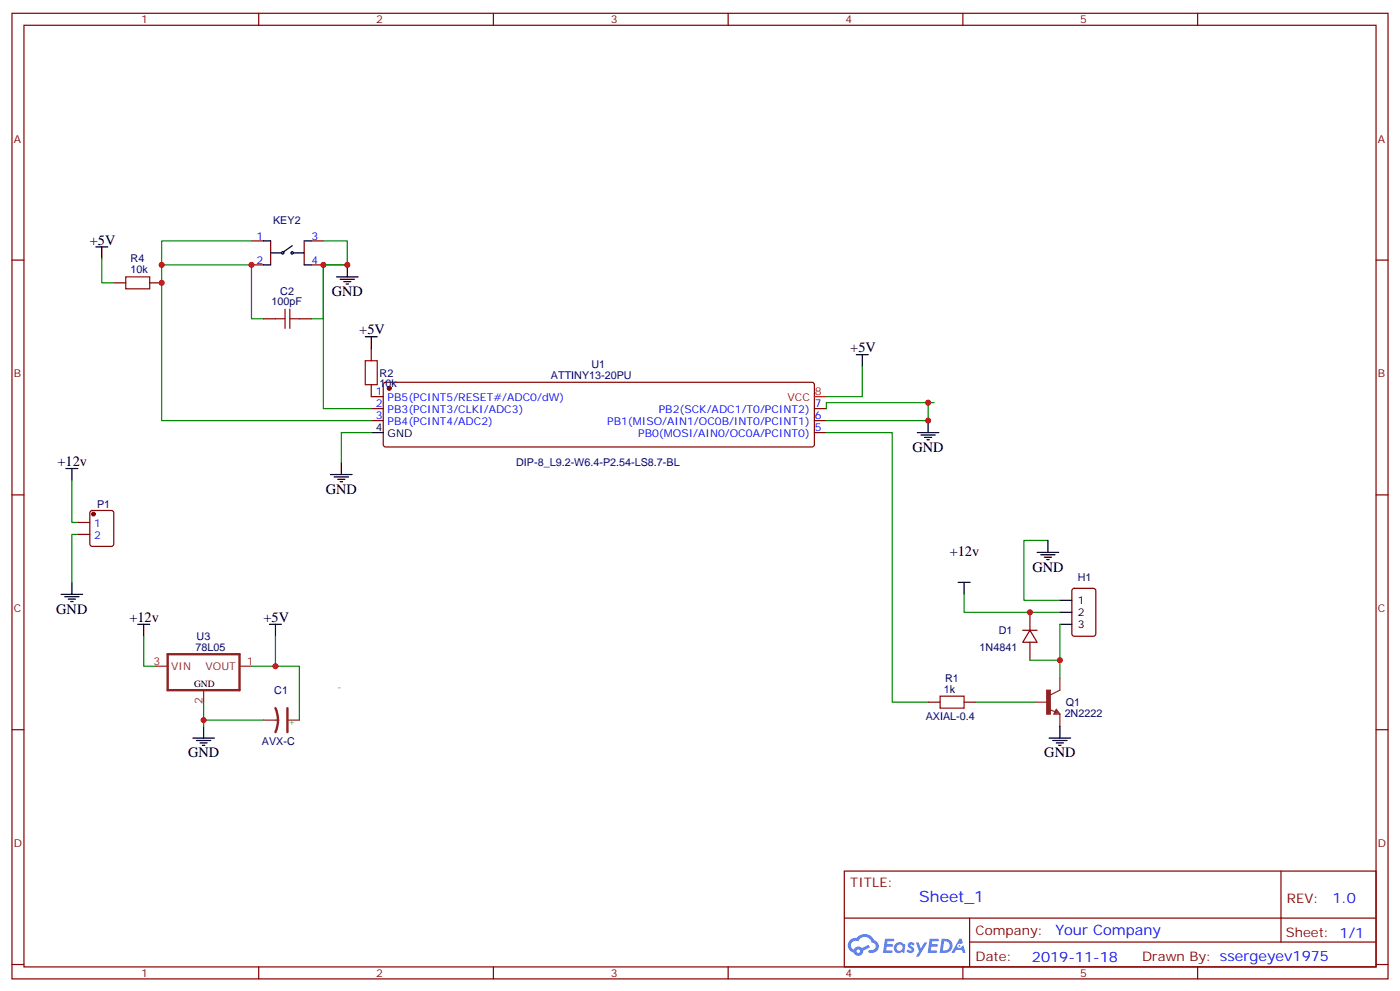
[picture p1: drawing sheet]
<svg xmlns="http://www.w3.org/2000/svg" width="412mm" height="292mm" viewBox="0 0 412 292" stroke-linecap="round" stroke-linejoin="round" font-family="sans-serif">
<g fill="none" stroke="#870000" stroke-width=".35">
<path d="M3.5 3.9h405.4v284.4h-405.4zM7.1 7.4h398.2v277.3h-398.2zM76.2 3.9v3.5M145.3 3.9v3.5M214.5 3.9v3.5M283.6 3.9v3.5M352.8 3.9v3.5M3.5 76.6h3.6M405.3 76.6h3.6M3.5 145.7h3.6M405.3 145.7h3.6M3.5 214.9h3.6"/>
<path d="M405.3 214.9h3.6M248.7 256.5h156.6v28.2h-156.6zM377.3 256.5v20.9M248.7 270.4h156.5M285.6 277.4h119.6M285.6 270.4v14.1M3.5 284h3.6M76.2 284.7v3.6M145.3 284.7v3.6M214.5 284.7v3.6M283.6 284.7v3.6M352.8 284.7v3.6"/>
<path d="M405.3 284h3.6"/>
</g>
<g fill="#5487ff">
<path d="M267.7 277.7a1.22 1.22 0 0 1 1.7 .2l-.4 .6a.47 .47 0 0 0-.3-.4 .47 .47 0 0 0-.5 .2l.1 .2a1.14 1.14 0 0 1 .8 1.8 1.14 1.14 0 0 1-1.9 0l-.2-.2 .5-.6 .7 .5a.29 .29 0 0 0 .3-.3 .29 .29 0 0 0-.2-.3 1.04 1.04 0 0 1-.6-1.7z"/>
<path d="M260.7 276.4h2.4l.3 .2-.2 .5-1.8 .1-.1 .8h1.5l.3 .4-.3 .4h-1.6l-.2 1.1h1.7l.2 .3-.2 .3-2.6 .1z"/>
<path d="M273.8 276.4h2.4l.3 .2-.1 .5-1.8 .1-.2 .8h1.6l.3 .4-.4 .4h-1.6l-.1 1.1h1.7l.2 .3-.2 .3-2.6 .1z"/>
<path d="M282.6 276.4h.7l.3 1.3-.6 .3a.69 .69 0 0 0-1 .3 .69 .69 0 0 0 .4 .9 .69 .69 0 0 0 .9-.6l.5-.2 .6 2.2h-.8l-.2-.9h-1.8l-.5 .9h-.8z"/>
<path d="M269.8 277.5h.8l.6 1.8 1.1-1.8h.9l-2.6 4.2h-.8l.9-1.5z"/>
<path d="M277.4 276.4l-.6 4.2h1.3a2.11 2.11 0 0 0 2.5-2.1 2.11 2.11 0 0 0-2.5-2.1zM278.1 277.2a1.39 1.39 0 0 1 1.7 1.4 1.39 1.39 0 0 1-1.8 1.3h-.3z"/>
<path d="M263.7 278.1a1.54 1.54 0 0 0-.1 2.1 1.54 1.54 0 0 0 2.2 .1l.6 .3 .3-2.3-.2-.3h-.4a1.49 1.49 0 0 0-2.4 .1zM264 279.1a.94 .94 0 0 1 1.8 0 .94 .94 0 0 1-1.8 0z"/>
<path d="M250.4 276.8a2.18 2.18 0 0 0 1.1 3.7 1.44 1.44 0 0 0 1.6 .9 1.44 1.44 0 0 0 1.2-1.4l2-1-.5-.8-1.9 1a1.47 1.47 0 0 0-2.4 .4 1.39 1.39 0 0 1-.7-1.9 1.39 1.39 0 0 1 2-.5 2.12 2.12 0 0 1 2.2-1.3 2.12 2.12 0 0 1 1.9 1.7 1.14 1.14 0 0 1 1.1 1.4 1.14 1.14 0 0 1-1.7 .7 .43 .43 0 0 0-.5 .4 .43 .43 0 0 0 .4 .5 1.98 1.98 0 0 0 2.5-1.2 1.98 1.98 0 0 0-1.2-2.6 3.1 3.1 0 0 0-5.3-.6l-.9 .1zM252.3 280.1a.55 .55 0 0 1 1.1 0 .55 .55 0 0 1-1.1 0z"/>
<circle cx="282.6" cy="278.5" r=".26"/>
</g>
<g fill="#870000" stroke="#870000" stroke-width=".35">
<circle cx="114.7" cy="114.3" r=".53"/>
<circle cx="27.5" cy="151.4" r=".53"/>
</g>
<g fill="none" stroke="#870000" stroke-width=".35">
<path d="M74.1 78h3.5M74.1 70.9h3.5M79.7 70.9v7.1M89.6 70.9v7.1M91.7 78h3.5M91.7 70.9h3.5M33.5 83.3h3.5M44.1 83.3h3.5M77.6 93.9h3.5M88.2 93.9h3.5M109.4 113.3v3.5h3.5M109.4 102.7v3.5"/>
<path d="M113.1 112.8l.5-.2h125.6l.5 .2 .2 .5v17.6l-.2 .5-.5 .2h-125.6l-.5-.2-.2-.5v-17.6zM109.4 120.3h3.5M109.4 123.9h3.5M239.9 120.3h3.5M239.9 123.9h3.5M239.9 127.4h3.5M22.9 153.8h3.6M22.9 157.4h3.6M26.7 150.5l.5-.2h5.6l.7 .4v9.5l-.4 .6-5.9 .1-.7-.5v-9.4zM316 173.5l.4-.3h5.7l.6 .5 .1 13-.5 .6-5.9 .1-.6-.5-.1-12.9zM301.3 185.6h4.2M303.4 185.6l2.1 3.5h-4.2z"/>
<path d="M303.4 180.3v5.3M303.4 189.1v5.3M273.4 206.8h3.5M284 206.8h3.5"/>
</g>
<g fill="none" stroke="#000" stroke-width=".35">
<path d="M28.2 72.7h3.5M30 72.7v3.5M77.6 70.9h2.1M77.6 78h2.1M79.7 74.5h3.2M86.1 72.4l-2.5 1.7M86.4 74.5h3.2M89.6 70.9h2.1M89.6 78h2.1M102.3 78v3.5M99.1 81.5h6.4M100.2 82.2h4.2"/>
<path d="M101.2 82.9h2.2M102 83.6h.7M107.6 99.2h3.5M109.4 99.2v3.5M252.2 104.5h3.6M254 104.5v3.5M19.4 138h3.5M21.2 138v3.5M97.4 139.7h6.3M100.5 136.2v3.5M109.4 127.4h3.5M270.2 127.4h6.4"/>
<path d="M271.3 128.1h4.2M272.3 128.8h2.2M273 129.5h.8M273.4 123.9v3.5M98.4 140.4h4.3M99.5 141.1h2.1M100.2 141.9h.7M308.7 159.1v3.6M18 175h6.3M19 175.7h4.3M20.1 176.4h2.1M20.8 177.1h.7"/>
<path d="M21.2 171.5v3.5M282.2 171.5h3.6M284 171.5v3.5M305.5 162.7h6.4M306.6 163.4h4.2M307.6 164.1h2.1M308.3 164.8h.7M312.2 176.8h3.5M40.6 183.8h3.5M42.3 183.8v3.6M79.4 183.8h3.5M81.1 183.8v3.6"/>
<path d="M312.2 183.8h3.5M312.2 180.3h3.5M56.8 217.3h6.3M57.9 218.1h4.2M58.9 218.8h2.1M59.6 219.5h.7M60 213.8v3.5M309 217.3h6.4M310.1 218.1h4.2M311.1 218.8h2.2M311.9 219.5h.7M312.2 213.8v3.5"/>
<circle cx="83.3" cy="74.5" r=".35"/>
<circle cx="86.1" cy="74.5" r=".35"/>
</g>
<path d="M239.9 116.8h3.5" fill="none" stroke="#f00" stroke-width=".35"/>
<g fill="none" stroke="#008700" stroke-width=".35">
<path d="M30 76.2v7.1h3.5M74.1 70.9h-26.5v7.1M95.2 70.9h7.1v7.1h-7.1v15.9h-3.5M102.3 78h-7.1v42.3h14.2M77.6 93.9h-3.5v-15.9h-26.5v45.9h61.8M254 108v8.8h-10.6M273.4 118.6v5.3h-30M275.2 118.6h-31.8v1.7M109.4 127.4h-8.9v8.8M243.4 127.4h19.4v79.4h10.6M21.2 141.5v12.3h1.7M22.9 157.4h-1.7v14.1"/>
<path d="M308.7 159.1h-7.1v17.7h10.6M284 175v5.3h28.2M42.3 187.4v8.8h3.6M81.1 187.4v8.8h-7M81.1 196.2h7.1v15.9M303.4 194.4h8.8M312.2 183.8v15.9M60 206.8v7M60 212.1h17.6M287.5 206.8h17.7"/>
</g>
<path d="M49.4 192.7h21.2v10.5h-21.2zM81.1 208.5a8.7 8.7 0 0 1 0 7.1M84.7 208.5v7.1" fill="none" stroke="#8c2424" stroke-width=".71"/>
<path d="M45.9 196.2h3.5M70.6 196.2h3.5M312.2 199.7v3.5l-2.8 1.4M60 203.2v3.6M77.6 212.1h4.6M84.7 212.1h3.5M305.2 206.8h3.5M309 208.9l1.8 .7M311.1 208.9l1.1 1.4h-1.8zM311.1 209.2l.8 .7h-1.1zM311.1 209.6v.3M312.2 210.3v3.5" fill="none" stroke="#8c2424" stroke-width=".35"/>
<path d="M308.3 203.2h1.1v7.1h-1.1z" fill="#8c2424" stroke="#8c2424" stroke-width=".35"/>
<path d="M37 81.5h7.1v3.6h-7.1zM81.1 93.9h2.9M84 91.1v5.6M85.4 91.1v5.6M85.4 93.9h2.8M107.6 106.2h3.5v7.1h-3.5zM276.9 205h7.1v3.5h-7.1z" fill="none" stroke="#a10000" stroke-width=".35"/>
<g fill="#c00">
<circle cx="273.4" cy="118.6" r=".88"/>
<circle cx="312.2" cy="194.4" r=".88"/>
<circle cx="303.4" cy="180.3" r=".88"/>
<circle cx="95.3" cy="78" r=".88"/>
<circle cx="74.1" cy="78" r=".88"/>
<circle cx="47.6" cy="83.3" r=".88"/>
<circle cx="81.1" cy="196.2" r=".88"/>
<circle cx="60" cy="212.1" r=".88"/>
<circle cx="102.3" cy="78" r=".88"/>
<circle cx="47.6" cy="78" r=".88"/>
<circle cx="273.4" cy="123.9" r=".88"/>
</g>
<text font-size="4.6" fill="#00f" x="270.8" y="265.5">Sheet_1</text>
<g font-size="4.2">
<text x="26.5" y="72">+5V</text>
<text x="97.7" y="87.2">GND</text>
<text x="105.8" y="98.5">+5V</text>
<text x="250.5" y="103.8">+5V</text>
<text x="16.9" y="137.3">+12v</text>
<text x="268.8" y="133">GND</text>
<text x="96" y="145.4">GND</text>
<text x="279.8" y="163.7">+12v</text>
<text x="304.1" y="168.3">GND</text>
<text x="16.6" y="180.7">GND</text>
<text x="38.1" y="183.1">+12v</text>
<text x="77.6" y="183.1">+5V</text>
<text x="55.4" y="223">GND</text>
<text x="307.6" y="223">GND</text>
</g>
<g font-size="4.2" fill="#00f">
<text x="392.5" y="265.8">1.0</text>
<text x="310.9" y="275.3">Your Company</text>
<text x="304" y="283.1">2019-11-18</text>
</g>
<g font-size="3.9" fill="#800">
<text x="250.5" y="261.1">TITLE:</text>
<text x="379.1" y="265.8">REV:</text>
<text x="287.4" y="275.3">Company:</text>
<text x="378.7" y="275.9">Sheet: 1/1</text>
<text x="287.4" y="283">Date:</text>
<text x="336.4" y="283.1">Drawn By: ssergeyev1975</text>
</g>
<g font-size="3.2" fill="#800">
<text x="41.6" y="6.9">1</text>
<text x="110.8" y="6.9">2</text>
<text x="179.9" y="6.9">3</text>
<text x="249.1" y="6.9">4</text>
<text x="318.2" y="6.9">5</text>
<text x="4.1" y="42">A</text>
<text x="405.9" y="42">A</text>
<text x="4.1" y="111.2">B</text>
<text x="405.9" y="111.2">B</text>
<text x="4.1" y="180.3">C</text>
<text x="405.9" y="180.3">C</text>
<text x="4.1" y="249.4">D</text>
<text x="405.9" y="249.4">D</text>
<text x="41.6" y="287.7">1</text>
<text x="110.8" y="287.7">2</text>
<text x="179.9" y="287.7">3</text>
<text x="249.1" y="287.7">4</text>
<text x="318.2" y="287.7">5</text>
</g>
<g font-size="3.2" fill="#00f">
<text x="75.6" y="70.6">1</text>
<text x="91.7" y="70.6">3</text>
<text x="75.6" y="77.6">2</text>
<text x="91.7" y="77.6">4</text>
<text x="110.7" y="116.5">1</text>
<text x="110.7" y="120">2</text>
<text x="114.2" y="118.2">PB5(PCINT5/RESET#/ADC0/dW)</text>
<text x="240.1" y="120">7</text>
<text x="110.7" y="123.5">3</text>
<text x="114.2" y="121.7">PB3(PCINT3/CLKI/ADC3)</text>
<text x="114.2" y="125.3">PB4(PCINT4/ADC2)</text>
<text x="178.9" y="125.3">PB1(MISO/AIN1/OC0B/INT0/PCINT1)</text>
<text x="194.1" y="121.7">PB2(SCK/ADC1/T0/PCINT2)</text>
<text x="240.1" y="123.5">6</text>
<text x="188" y="128.8">PB0(MOSI/AIN0/OC0A/PCINT0)</text>
<text x="240.1" y="127">5</text>
<text x="27.8" y="155.3">1</text>
<text x="27.8" y="158.8">2</text>
</g>
<g font-size="3.2" fill="#000080">
<text x="80.5" y="66">KEY2</text>
<text x="38.5" y="77.3">R4</text>
<text x="38.5" y="80.5">10k</text>
<text x="80" y="89.7">100pF</text>
<text x="82.6" y="86.8">C2</text>
<text x="111.8" y="111">R2</text>
<text x="162.3" y="111.5">ATTINY13-20PU</text>
<text x="174.2" y="108.4">U1</text>
<text x="111.8" y="114.1">10k</text>
<text x="152" y="137.3">DIP-8_L9.2-W6.4-P2.54-LS8.7-BL</text>
<text x="28.6" y="149.6">P1</text>
<text x="317.5" y="171.1">H1</text>
<text x="57.5" y="191.6">78L05</text>
<text x="57.9" y="188.4">U3</text>
<text x="288.6" y="191.7">1N4841</text>
<text x="294.2" y="186.8">D1</text>
<text x="278" y="203.9">1k</text>
<text x="278.4" y="200.8">R1</text>
<text x="80.8" y="204.3">C1</text>
<text x="314" y="207.8">Q1</text>
<text x="272.7" y="212.1">AXIAL-0.4</text>
<text x="313.6" y="211">2N2222</text>
<text x="77.1" y="219.3">AVX-C</text>
</g>
<g font-size="3.2" fill="#f00">
<text x="232" y="118.2">VCC</text>
<text x="240.1" y="116.5">8</text>
</g>
<g font-size="3.2">
<text x="110.7" y="127">4</text>
<text x="114.2" y="128.8">GND</text>
<text x="317.5" y="177.8">1</text>
<text x="317.5" y="184.9">3</text>
<text x="317.5" y="181.4">2</text>
</g>
<g font-size="3.2" fill="#8d2323">
<text x="45.3" y="195.8">3</text>
<text x="50.4" y="197.2">VIN</text>
<text x="60.6" y="197.2">VOUT</text>
<text x="72.7" y="195.8">1</text>
<text x="59.6" y="207.4" transform="rotate(-90 59.6 207.4)">2</text>
</g>
<text font-size="2.8" x="57.1" y="202.2">GND</text>
<g font-size="2.5" fill="#238d23">
<text x="99.4" y="203.1">-</text>
<text x="85" y="213.4">+</text>
</g>
</svg>
